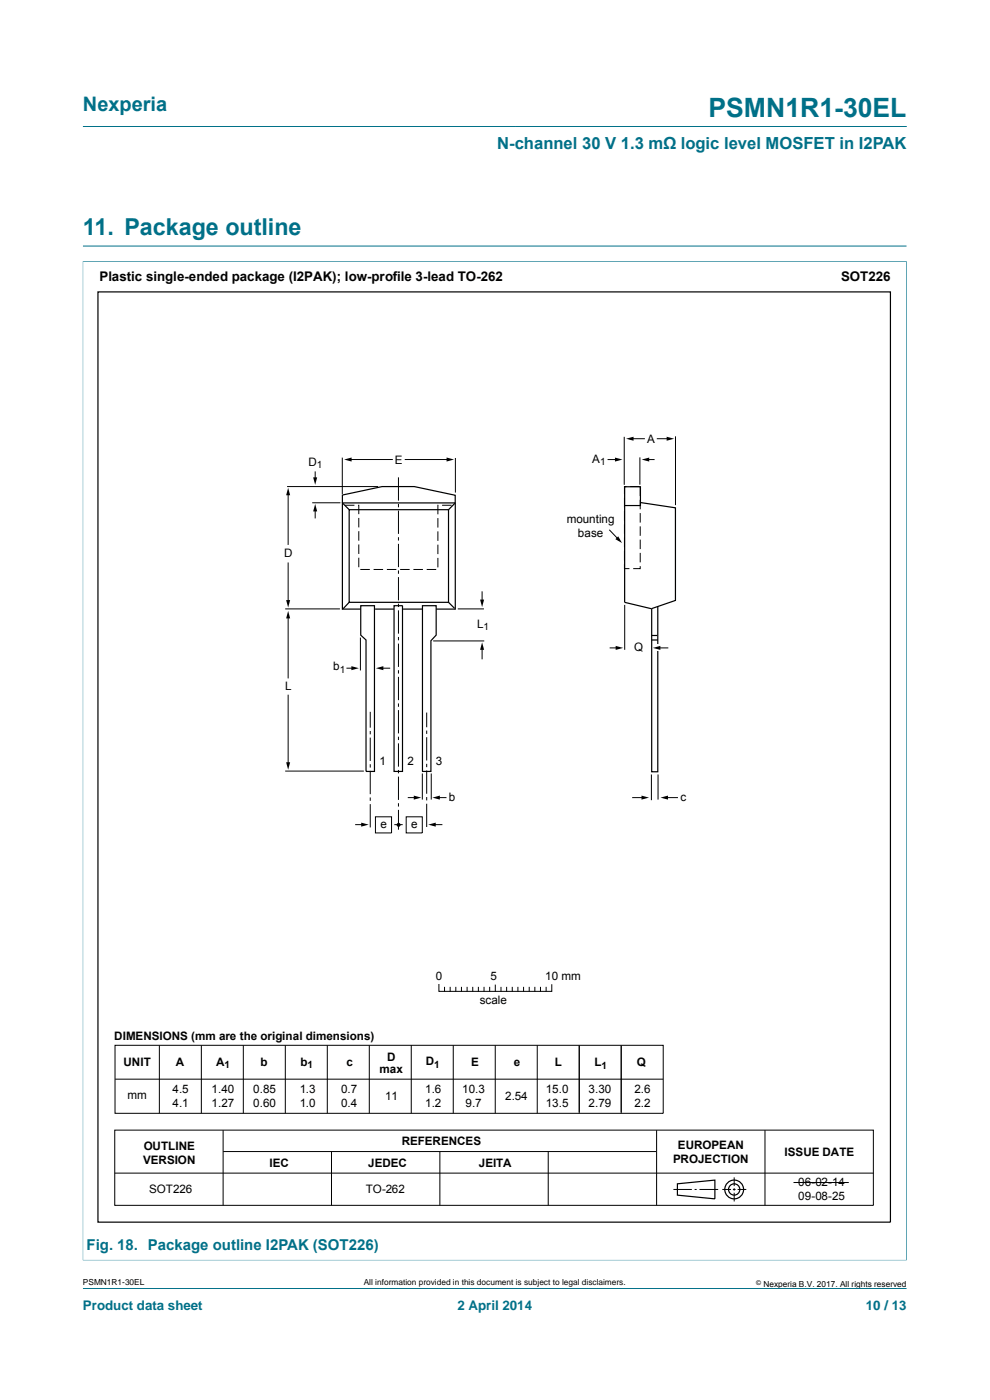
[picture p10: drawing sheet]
<svg xmlns="http://www.w3.org/2000/svg" width="210mm" height="297mm" viewBox="0 0 210 297" stroke-linecap="round" stroke-linejoin="round" font-family="sans-serif">
<path d="M17.6 26.8h174.7M17.5 55.5h174.9M17.6 52.2h174.7M17.6 55.4v212M192.3 55.4v212M17.5 267.3h174.9M17.6 273.3h174.7" fill="none" stroke="#007088" stroke-width=".21"/>
<g fill="none" stroke="#000" stroke-width=".21">
<path d="M72.6 97.1v7.7M73.7 97.5h9.6M85.9 97.5h9.6M96.6 97.2v7.3M128.9 97.5h2.3M132.4 92.7v10.2M133.5 93.1h3.3M135.7 97v5.8M136.8 97.5h2.1M139.3 93.1h2.9M143.3 92.6v14.6M60.9 103.2h19.3"/>
<path d="M61.1 104.8v10.8M61.1 119.3v8.6M66.2 106.7h6M66.9 100v1.9M66.9 108.2v1.8M73.2 107.2h2M76 107.2h.1v1.9M76.1 109.9v2M76.1 112.7v2M76.1 115.5v2M76.1 118.3v2M84.5 101.3v4.9"/>
<path d="M84.5 106.9v.7M84.5 108.3v5M84.5 114v.7M84.5 115.4v4.9M92.9 109.9v2M92.9 112.7v2M92.9 115.5v2.1M92.9 118.4v2M93 107.2l-.1 1.9M93.8 107.2h2M129.2 112.4l2.2 2.2M132.5 119.7v.9h1"/>
<path d="M132.5 105.6v2M132.5 108.4v2M132.5 111.2v2M132.5 114v2.1M132.5 116.9v2M132.9 103.2h-.4v1.6M133.7 103.2h2M135.8 103.2v2M135.8 106v2M135.8 108.8v2.1M135.8 111.7v2M135.8 114.5v2"/>
<path d="M135.8 117.3v2M60.5 129.2h11.6M61.1 130.9v13M76.4 120.8h2M76.5 135.3v6.9M79.2 120.8h2.1M82.1 120.8h2M84.5 121v.7M84.5 122.4v5M84.5 128.1v.7M84.5 129.5v4.9M84.5 135.1v.7"/>
<path d="M84.5 136.5v5M84.9 120.8h2M87.7 120.8h2M90.5 120.8h2M91.9 136h10.8M97.1 129.2h5.6M102.3 125.5v2.3M102.3 137.5v2.4M129.3 137.4h2.1M132.5 128.3v9.6M135.8 120.1v.5h-1.5M61.1 147.4v14.9"/>
<path d="M73.5 141.8h1.6M78.5 151v3.4M78.5 155.1v.7M78.5 156.5v4.9M81.1 141.8h1.7M84.5 142.2v.7M84.5 143.6v4.9M84.5 149.2v.7M84.5 150.6v5M84.5 156.3v.7M84.5 157.7v4.9M90.5 151.2v3.1"/>
<path d="M90.5 155v.7M90.5 156.4v4.9M60.5 163.6h16.7M75.3 174.9h2.1M78.5 162.1v.7M78.5 163.5v5M78.5 169.2v.7M78.5 170.6v4.9M79.6 173.3h3.5v3.4h-3.5zM83.6 174.9h1.8M84.5 163.3v.7M84.5 164.8v4.9"/>
<path d="M84.5 170.4v.7M84.5 171.8v4.2M86.2 173.3h3.4v3.4h-3.4zM86.5 169.2h2M89.6 164.1v5.5M90.5 162v.7M90.5 163.4v5M90.5 169.1v.7M90.5 170.5v4.9M91.5 164.1v5.5M91.7 174.9h2.1M92.6 169.2h2.1"/>
<path d="M134.1 169.2h2.7M138.2 164.3v5.5M139.6 164.3v5.3M141 169.2h2.8M93.1 208.9v1.4h23.9v-1.4M94.3 209.5v.8M95.5 209.5v.8M96.7 209.5v.8M97.9 209.5v.8M99.1 209.5v.8M100.3 209.5v.8M101.5 209.5v.8"/>
<path d="M102.7 209.5v.8M103.9 209.5v.8M105.1 209v1.3M106.3 209.5v.8M107.5 209.5v.8M108.7 209.5v.8M109.9 209.5v.8M111.1 209.5v.8M112.3 209.5v.8M113.5 209.5v.8M114.6 209.5v.8M115.8 209.5v.8"/>
<path d="M24.3 239.7h161v16h-161zM24.4 221.8h116.3v14.4h-116.3zM24.4 228.9h116.3M33.8 221.8v14.4M42.7 221.8v14.4M47.3 239.8v15.9M51.6 221.8v14.4M60.5 221.8v14.4M69.4 221.8v14.4M78.3 221.8v14.4M87.2 221.7v14.5M96.1 221.8v14.4"/>
<path d="M105.1 221.8v14.4M114 221.8v14.4M122.9 221.8v14.4M131.8 221.8v14.4M139.3 239.8v15.9M162.3 239.8v15.9M24.3 248.9h161M47.3 244.3h91.9M70.3 244.3v11.4M93.3 244.3v11.4M116.3 244.3v11.4M142.8 252.3h4"/>
<path d="M147.3 252.3h.5M148.4 252.3h3.9M153.2 252.3h1.9M155.5 252.3h.5M155.7 249.8v1.8M155.7 252.1v.5M155.7 253v1.9M156.5 252.3h1.8"/>
</g>
<g fill="none" stroke="#000" stroke-width=".25">
<path d="M20.8 61.9h168.1v197.4h-168.1zM72.7 106.8l1.4 1.3M74.1 108.1h21v19.7h-21zM96.5 106.8l-1.4 1.3M132.5 103.3h3.4v3.9h-3.4zM135.9 106.6l7.4 1.1v19.7l-5.1 1.7-5.7-1.3v-20.6M74.1 127.8l-1.3 1.3M76.5 129.2h-3.9v-22.5h24v22.5h-4.1M76.5 128.5h2.9v35.2h-1.8v-27.9l-1.1-1.1zM79.6 129.2h4M83.6 128.5h1.8v35.2h-1.8zM85.5 129.2h4"/>
<path d="M89.6 128.5h2.9v6.2l-1.1 1.2v27.8h-1.8zM95.1 127.8l1.3 1.3M138.2 135.8h1.3M138.2 134.8h1.3M139.5 128.7v35h-1.3v-34.6M143.7 251.1l7.9-.7v3.9l-7.9-.8z"/>
<circle cx="155.7" cy="252.3" r="1.99"/>
<circle cx="155.7" cy="252.3" r="1.2"/>
</g>
<g fill="#000">
<path d="M73 97.5l1.6-.4v.8zM94.7 97.1l1.6 .4-1.6 .4zM130.5 97.1l1.5 .4-1.5 .4zM132.8 93.1l1.6-.5v.9zM136.1 97.5l1.6-.4v.8zM141.4 92.6l1.6 .5-1.6 .4zM61.1 103.5l.4 1.6h-.8zM66.9 106.9l.4 1.6h-.9zM66.4 101.3h.9l-.4 1.6zM130.5 114.4l.6-.6 .9 1.4zM61.1 129.6l.4 1.6h-.8zM60.7 127.3h.8l-.4 1.6z"/>
<path d="M102.3 136.3l.4 1.6h-.9zM101.8 127.2h.9l-.4 1.6zM130.6 137l1.6 .4-1.6 .5zM74.5 141.3l1.6 .5-1.6 .4zM79.7 141.8l1.6-.5v.9zM60.7 161.7h.8l-.4 1.6zM76.6 174.5l1.6 .4-1.6 .5zM87.8 168.8l1.6 .4-1.6 .4zM90.8 174.9l1.6-.4v.9zM91.7 169.2l1.6-.4v.8zM136.1 168.8l1.6 .4-1.6 .4zM140.1 169.2l1.6-.4v.8z"/>
<circle cx="84.5" cy="175" r=".43"/>
</g>
<path d="M139.3 136.6h.7v1.5h-.7z" fill="#fff"/>
<path d="M139.6 137.4h2.2M168.3 250.9h11.7" fill="none" stroke="#000" stroke-width=".21"/>
<path d="M138.5 137.4l1.6-.4v.9z" fill="#000"/>
<path d="M96.6 106.6v-1.5l-8.7-1.9h-6.8l-8.5 1.8v1.7" fill="none" stroke="#000" stroke-width=".25"/>
<text font-size="5.6" fill="#007088" x="150.3" y="24.8">PSMN1R1-30EL</text>
<text font-size="4.9" fill="#007088" x="17.6" y="49.8">11. Package outline</text>
<text font-size="4.2" fill="#007088" x="17.6" y="23.6">Nexperia</text>
<text font-size="3.5" fill="#007088" x="105.5" y="31.7">N-channel 30 V 1.3 mΩ logic level MOSFET in I2PAK</text>
<text font-size="3.2" fill="#007088" x="18.4" y="265.2">Fig. 18. Package outline I2PAK (SOT226)</text>
<g font-size="2.8">
<text x="21.1" y="59.6">Plastic single-ended package (I2PAK); low-profile 3-lead TO-262</text>
<text x="178.4" y="59.6">SOT226</text>
</g>
<g font-size="2.8" fill="#007088">
<text x="17.6" y="277.9">Product data sheet</text>
<text x="97" y="277.9">2 April 2014</text>
<text x="183.7" y="277.9">10 / 13</text>
</g>
<g font-size="2.5">
<text x="137.3" y="94">A</text>
<text x="65.4" y="98.9">D</text>
<text x="83.8" y="98.4">E</text>
<text x="125.6" y="98.2">A</text>
<text x="120.2" y="110.9">mounting</text>
<text x="122.6" y="114">base</text>
<text x="60.3" y="118.2">D</text>
<text x="101.2" y="133.2">L</text>
<text x="70.7" y="142.2">b</text>
<text x="134.5" y="138.1">Q</text>
<text x="60.5" y="146.4">L</text>
<text x="80.5" y="162.2">1</text>
<text x="86.4" y="162.2">2</text>
<text x="92.5" y="162.2">3</text>
<text x="95.2" y="169.8">b</text>
<text x="144.4" y="169.8">c</text>
<text x="80.7" y="175.6">e</text>
<text x="87.2" y="175.6">e</text>
<text x="92.5" y="207.8">0</text>
<text x="104" y="207.8">5</text>
<text x="115.7" y="207.9">10 mm</text>
<text x="101.8" y="213.1">scale</text>
<text x="24.3" y="220.6">DIMENSIONS (mm are the original dimensions)</text>
<text x="26.2" y="226.2">UNIT</text>
<text x="37.3" y="226.2">A</text>
<text x="45.8" y="226.2">A</text>
<text x="55.2" y="226.2">b</text>
<text x="63.8" y="226.2">b</text>
<text x="73.5" y="226.1">c</text>
<text x="80.5" y="227.6">max</text>
<text x="82.1" y="225.1">D</text>
<text x="90.3" y="226">D</text>
<text x="100" y="226.2">E</text>
<text x="109" y="226.2">e</text>
<text x="117.7" y="226.2">L</text>
<text x="126.1" y="226.2">L</text>
<text x="135.1" y="226.2">Q</text>
<text x="27" y="233.2">mm</text>
<text x="36.6" y="231.9">4.5</text>
<text x="44.9" y="231.9">1.40</text>
<text x="53.7" y="231.9">0.85</text>
<text x="63.6" y="231.9">1.3</text>
<text x="72.3" y="231.9">0.7</text>
<text x="81.7" y="233.3">11</text>
<text x="90.2" y="231.9">1.6</text>
<text x="98.1" y="231.9">10.3</text>
<text x="107.1" y="233.4">2.54</text>
<text x="115.8" y="231.9">15.0</text>
<text x="124.9" y="231.9">3.30</text>
<text x="134.6" y="231.9">2.6</text>
<text x="36.6" y="234.9">4.1</text>
<text x="44.9" y="234.9">1.27</text>
<text x="53.7" y="234.9">0.60</text>
<text x="63.6" y="234.9">1.0</text>
<text x="72.3" y="234.9">0.4</text>
<text x="90.2" y="234.9">1.2</text>
<text x="98.8" y="234.9">9.7</text>
<text x="115.8" y="234.9">13.5</text>
<text x="124.9" y="234.9">2.79</text>
<text x="134.6" y="234.9">2.2</text>
<text x="30.5" y="243.9">OUTLINE</text>
<text x="85.2" y="243">REFERENCES</text>
<text x="143.8" y="243.7">EUROPEAN</text>
<text x="166.4" y="245.2">ISSUE DATE</text>
<text x="30.3" y="246.9">VERSION</text>
<text x="57.2" y="247.5">IEC</text>
<text x="78.1" y="247.5">JEDEC</text>
<text x="101.6" y="247.5">JEITA</text>
<text x="142.8" y="246.7">PROJECTION</text>
<text x="169.3" y="251.7">06-02-14</text>
<text x="31.6" y="253.1">SOT226</text>
<text x="77.6" y="253.1">TO-262</text>
<text x="169.3" y="254.7">09-08-25</text>
</g>
<g font-size="2.1">
<text x="67.2" y="99.3">1</text>
<text x="127.3" y="98.7">1</text>
<text x="102.6" y="133.7">1</text>
<text x="72.1" y="142.7">1</text>
<text x="47.6" y="226.7">1</text>
<text x="65.2" y="226.7">1</text>
<text x="92.1" y="226.5">1</text>
<text x="127.6" y="226.7">1</text>
</g>
<g font-size="1.8">
<text x="17.6" y="272.7">PSMN1R1-30EL</text>
<text x="77.2" y="272.7">All information provided in this document is subject to legal disclaimers.</text>
<text x="161.9" y="273">Nexperia B.V. 2017. All rights reserved</text>
</g>
<text font-size="1.4" x="160.4" y="272.6">©</text>
</svg>
